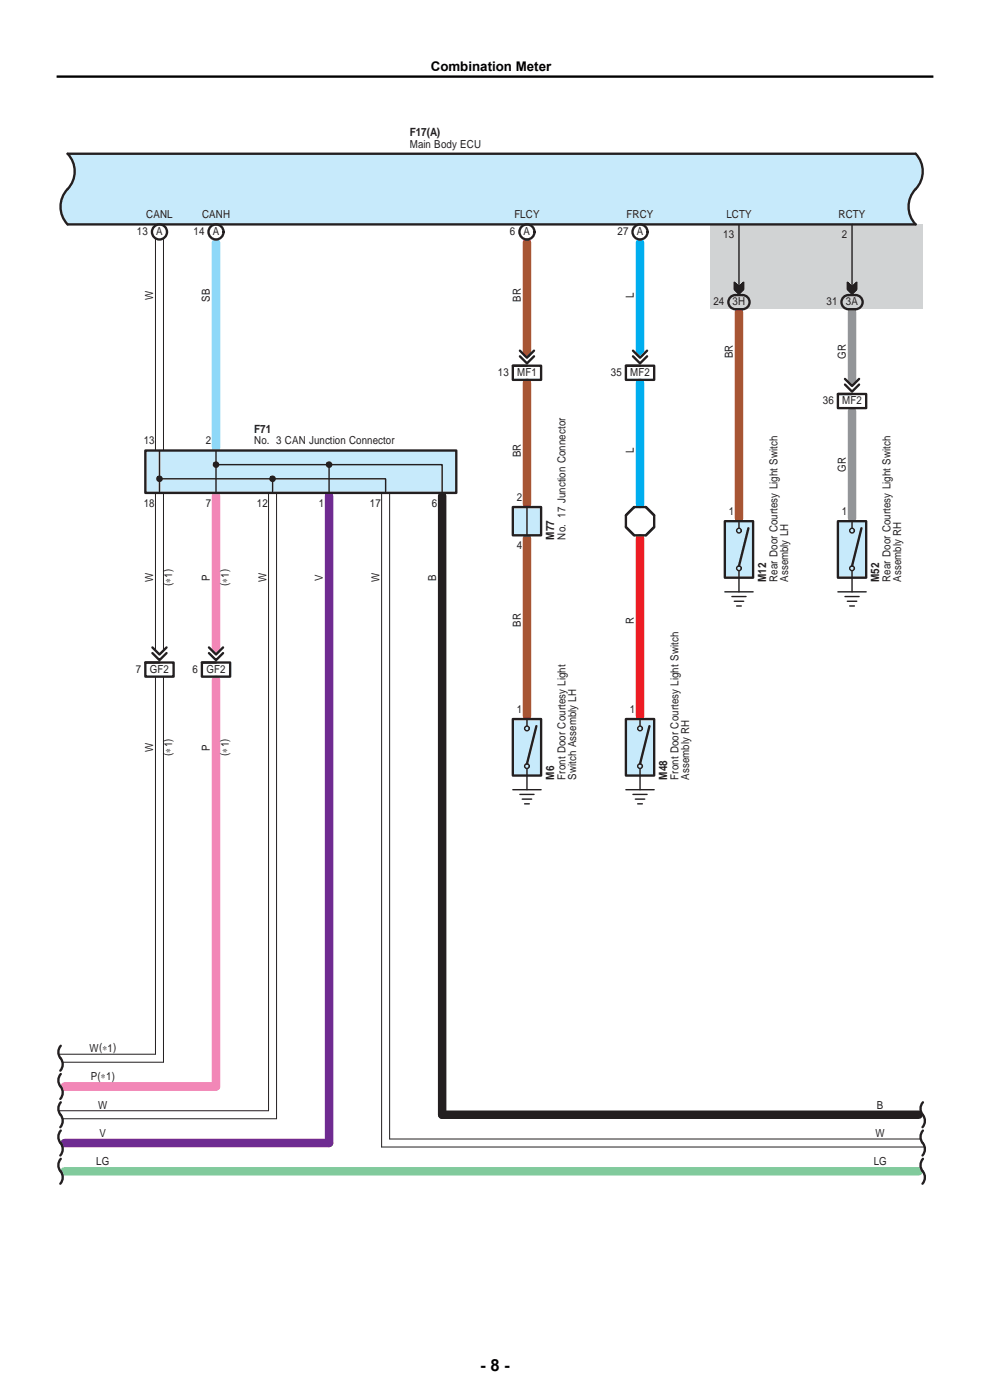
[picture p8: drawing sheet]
<svg xmlns="http://www.w3.org/2000/svg" width="210mm" height="297mm" viewBox="0 0 210 297" stroke-linecap="round" stroke-linejoin="round" font-family="sans-serif">
<g fill="none" stroke="#fff" stroke-width="1.8">
<path d="M33.8 49.5v47.4M45.8 49.5v47.4M111.8 49.5v29.4M135.8 49.5v29.4M111.8 79.3v29.6M135.8 79.3v29.6M156.8 64.3v47.6M180.7 64.3v20.6M180.7 85.3v26.6M33.8 103.3v38.5M45.8 103.3v38.5M57.8 103.3v131.9"/>
<path d="M69.8 103.3v137.9M81.8 103.3v137.9M93.8 103.3v131.9M111.8 112.3v41.5M135.8 112.3v41.5M33.8 142.2v81M45.8 142.2v87M12 236.5h44.5M12 224.5h20.5M12 230.5h32.5M95.1 236.5h101.9M12 242.5h56.5"/>
<path d="M12 248.5h185M83.1 242.5h113.9"/>
</g>
<path d="M33 50.8v44.8M34.7 50.8v44.8M33 104.6v33.4M34.7 104.6v33.4M57 104.6v131h-44.6M58.7 104.6v132.7h-45.4M80.9 104.6v138.7h115.2M82.6 104.6v137h112.7M33 143.5v80.1h-20.6M34.7 143.5v81.8h-21.4" fill="none" stroke="#231f20" stroke-width=".21"/>
<path d="M93.8 105.2v131.3h101.1" fill="none" stroke="#231f20" stroke-width="1.8"/>
<path d="M13.7 248.5h181.2" fill="none" stroke="#81ca9c" stroke-width="1.8"/>
<path d="M45.8 105.2v32.7M45.8 144.2v86.3h-32.1" fill="none" stroke="#f287b7" stroke-width="1.8"/>
<path d="M69.8 105.2v137.3h-56.1" fill="none" stroke="#6f2b91" stroke-width="1.8"/>
<path d="M111.8 51.5v23.4M156.8 66.2v43.7M111.8 81.2v25.7M111.8 114.2v37.7" fill="none" stroke="#a75534" stroke-width="1.8"/>
<path d="M180.7 66.2v14.7M180.7 87.2v22.7" fill="none" stroke="#939598" stroke-width="1.8"/>
<path d="M135.8 51.5v23.4M135.8 81.2v25.7" fill="none" stroke="#00aeef" stroke-width="1.8"/>
<path d="M135.8 114.2v37.7" fill="none" stroke="#ed1c24" stroke-width="1.8"/>
<path d="M45.8 51.5v43.4" fill="none" stroke="#8ed8f8" stroke-width="1.8"/>
<path d="M150.8 47.6h44.9v18h-44.9z" fill="#d1d3d4"/>
<g fill="#c7eafb">
<path d="M14.3 32.6h179.9a5.6 5.6 0 0 1-.5 8.2 5.4 5.4 0 0 0 .5 6.8h-179.9a5.6 5.6 0 0 1 .6-8.2 5.4 5.4 0 0 0-.6-6.8z"/>
<path d="M30.8 95.6h66v9h-66z"/>
<path d="M108.8 107.6h6v6h-6z"/>
<path d="M108.8 152.5h6v12h-6z"/>
<path d="M132.8 152.5h6v12h-6z"/>
<path d="M153.8 110.6h5.9v12h-5.9z"/>
<path d="M177.7 110.6h6v12h-6z"/>
</g>
<g fill="none" stroke="#231f20" stroke-width=".5">
<path d="M14.3 32.6h179.9a5.6 5.6 0 0 1-.5 8.2 5.4 5.4 0 0 0 .5 6.8h-179.9a5.6 5.6 0 0 1 .6-8.2 5.4 5.4 0 0 0-.6-6.8zM108.8 77.6h3M108.8 77.6h6v3h-6zM110.3 75.6l1.5 1.5 1.5-1.5M110.3 74.4l1.5 1.5 1.5-1.5M132.8 77.6h3M132.8 77.6h6v3h-6zM134.3 75.6l1.5 1.5 1.5-1.5M134.3 74.4l1.5 1.5 1.5-1.5M154.8 63.2l.3-.3a3.2 3.2 0 0 1 3.6 .3 1.5 1.5 0 0 1 .1 1.6 1.5 1.5 0 0 1-1.3 .8h-1.5a1.5 1.5 0 0 1-1.3-.8 1.5 1.5 0 0 1 .1-1.6zM178.8 63.2l.3-.3a3.2 3.2 0 0 1 3.6 .3 1.5 1.5 0 0 1 .1 1.6 1.5 1.5 0 0 1-1.3 .8h-1.5a1.5 1.5 0 0 1-1.4-.8 1.5 1.5 0 0 1 .2-1.6zM30.8 95.6h66v9h-66z"/>
<path d="M177.7 83.6h3M177.7 83.6h6v3h-6zM179.2 81.6l1.5 1.5 1.5-1.5M179.2 80.4l1.5 1.5 1.5-1.5M108.8 107.6h6v6h-6zM132.8 111.8l1.7 1.8M134.5 107.6l-1.7 1.7M137 107.6l1.8 1.7M138.8 111.8l-1.8 1.8M153.8 110.6h5.9v12h-5.9zM158.8 112.1l-2 8M177.7 110.6h6v12h-6z"/>
<path d="M182.7 112.1l-2 8M32.3 138.5l1.5 1.5 1.5-1.5M32.3 137.3l1.5 1.5 1.5-1.5M44.3 137.3l1.5 1.5 1.5-1.5M44.3 138.5l1.5 1.5 1.5-1.5M30.8 140.5h6v3h-6zM30.8 140.5h3M42.8 140.5h6v3h-6zM42.8 140.5h3M108.8 152.5h6v12h-6zM113.8 154l-2 8M132.8 152.5h6v12h-6z"/>
<path d="M137.8 154l-2 8M12.9 221.9a2.19 2.19 0 0 0 .2 3 2.01 2.01 0 0 1-.3 2.2M12.9 227.8a2.19 2.19 0 0 0 .2 3.1 2.01 2.01 0 0 1-.3 2.2M12.9 233.8a2.19 2.19 0 0 0 .2 3.1 2.01 2.01 0 0 1-.3 2.2M12.9 239.8a2.19 2.19 0 0 0 .2 3.1 2.01 2.01 0 0 1-.3 2.2M195.8 233.8a2.19 2.19 0 0 0 .2 3.1 2.01 2.01 0 0 1-.3 2.2M195.8 239.8a2.19 2.19 0 0 0 .2 3.1 2.01 2.01 0 0 1-.3 2.2M12.9 245.8a2.19 2.19 0 0 0 .2 3.1 2.01 2.01 0 0 1-.3 2.2M195.8 245.8a2.19 2.19 0 0 0 .2 3.1 2.01 2.01 0 0 1-.3 2.2"/>
<circle cx="33.8" cy="49.2" r="1.6"/>
<circle cx="45.8" cy="49.2" r="1.6"/>
<circle cx="111.8" cy="49.2" r="1.6"/>
<circle cx="135.8" cy="49.2" r="1.6"/>
<circle cx="135.8" cy="110.6" r="3.2"/>
</g>
<g fill="none" stroke="#231f20" stroke-width=".3">
<path d="M156.8 47.6v15M180.7 47.6v15M156.8 60.9l-1-1v1.5l1 1 1-1v-1.5l-1 1-.9-.9v1.4l.1 .1v-1.3l.1 1.4 .1 .1v-1.3l.2 1.5v-1.3l.1 .1 .1 1.4v-1.3l.1 .1 .1 1.4v-1.3l.1-.2v1.4l.2-1.6v1.4l.1-.1 .1-1.5v1.4l.1-.1 .1-1.5v1.4l.1-.1 .1-1.5v1.4M180.7 60.9l-1-1v1.5l1 1 1-1v-1.5l-1 1-.9-.9v1.4l.1 .1v-1.3l.1 1.4 .1 .1v-1.3l.2 1.5v-1.3l.1 .1 .1 1.4v-1.3l.1 .1 .1 1.4v-1.3l.1-.2v1.4l.1-1.5 .1-.1v1.4l.2-1.6v1.4l.1-.1 .1-1.5v1.4l.1-.1 .1-1.5v1.4M33.8 95.6v9M45.4 98.2a.55 .55 0 0 0 .3 .9 .55 .55 0 0 0 .7-.6 .55 .55 0 0 0-.9-.4l-.1 .1 .4 .7 .3-.2-.2-.4h-.2l.1 .3h48v6M45.8 95.6v9M69.4 98.2a.55 .55 0 0 0 .2 .9 .55 .55 0 0 0 .8-.6 .55 .55 0 0 0-.9-.4l-.1 .1 .2 .6h.4l.1-.3-.4-.2 .1 .3v6M33.4 101.2a.55 .55 0 0 0 .3 .9 .55 .55 0 0 0 .7-.6 .55 .55 0 0 0-.8-.4l-.2 .1 .4 .7 .3-.2-.2-.4h-.2l.1 .3h48v3M57.4 101.2a.55 .55 0 0 0 .3 .9 .55 .55 0 0 0 .7-.6 .55 .55 0 0 0-.9-.4l-.1 .1 .2 .6h.4l.1-.3-.4-.2 .1 .3v3M111.8 107.6v6M156.8 110.6v1.5"/>
<path d="M180.7 110.6v1.5M153.8 125.6h5.9M155.3 126.6h3M155.8 127.6h2M156.3 128.6h1M156.8 121.1v4.5M177.7 125.6h6M179.2 126.6h3M179.7 127.6h2M180.2 128.6h1M180.7 121.1v4.5M111.8 152.5v1.5"/>
<path d="M135.8 152.5v1.5M108.8 167.5h6M110.3 168.5h3M110.8 169.5h2M111.3 170.5h1M111.8 163v4.5M132.8 167.5h6M134.3 168.5h3M134.8 169.5h2M135.3 170.5h1M135.8 163v4.5"/>
<circle cx="156.8" cy="112.6" r=".5"/>
<circle cx="180.7" cy="112.6" r=".5"/>
<circle cx="156.8" cy="120.6" r=".5"/>
<circle cx="180.7" cy="120.6" r=".5"/>
<circle cx="111.8" cy="154.5" r=".5"/>
<circle cx="135.8" cy="154.5" r=".5"/>
<circle cx="111.8" cy="162.5" r=".5"/>
<circle cx="135.8" cy="162.5" r=".5"/>
</g>
<path d="M12 16.3h186" fill="none" stroke="#000" stroke-width=".5"/>
<text font-size="3.5" x="101.9" y="290.9">- 8 -</text>
<text font-size="2.8" x="91.4" y="15.1">Combination Meter</text>
<g font-size="2.4" fill="#231f20">
<text x="86.9" y="28.9">F17(A)</text>
<text x="53.9" y="91.9">F71</text>
<text x="117.6" y="114.5" transform="rotate(-90 117.6 114.5)">M77</text>
<text x="162.5" y="123.4" transform="rotate(-90 162.5 123.4)">M12</text>
<text x="186.5" y="123.4" transform="rotate(-90 186.5 123.4)">M52</text>
<text x="117.6" y="165.4" transform="rotate(-90 117.6 165.4)">M6</text>
<text x="141.5" y="165.4" transform="rotate(-90 141.5 165.4)">M48</text>
</g>
<g font-size="2.3" fill="#231f20">
<text x="86.9" y="31.3">Main Body ECU</text>
<text x="31" y="46.3">CANL</text>
<text x="42.9" y="46.3">CANH</text>
<text x="109.1" y="46.3">FLCY</text>
<text x="132.9" y="46.3">FRCY</text>
<text x="154.1" y="46.3">LCTY</text>
<text x="177.9" y="46.3">RCTY</text>
<text x="29" y="49.9">13</text>
<text x="33.1" y="49.9">A</text>
<text x="41" y="49.9">14</text>
<text x="45.1" y="49.9">A</text>
<text x="108.2" y="49.9">6</text>
<text x="111.1" y="49.9">A</text>
<text x="131" y="49.9">27</text>
<text x="135.1" y="49.9">A</text>
<text x="153.4" y="50.5">13</text>
<text x="178.6" y="50.5">2</text>
<text x="32.5" y="63.6" transform="rotate(-90 32.5 63.6)">W</text>
<text x="44.5" y="64" transform="rotate(-90 44.5 64)">SB</text>
<text x="110.5" y="64.1" transform="rotate(-90 110.5 64.1)">BR</text>
<text x="134.5" y="63.2" transform="rotate(-90 134.5 63.2)">L</text>
<text x="151.3" y="64.8">24</text>
<text x="155.4" y="64.8">3H</text>
<text x="175.3" y="64.8">31</text>
<text x="179.4" y="64.8">3A</text>
<text x="155.4" y="76" transform="rotate(-90 155.4 76)">BR</text>
<text x="179.4" y="76.2" transform="rotate(-90 179.4 76.2)">GR</text>
<text x="105.6" y="79.8">13</text>
<text x="109.7" y="79.8">MF1</text>
<text x="129.6" y="79.8">35</text>
<text x="133.7" y="79.8">MF2</text>
<text x="174.6" y="85.8">36</text>
<text x="178.6" y="85.8">MF2</text>
<text x="30.5" y="94.3">13</text>
<text x="43.6" y="94.3">2</text>
<text x="53.9" y="94.3">No. 3 CAN Junction Connector</text>
<text x="110.5" y="97" transform="rotate(-90 110.5 97)">BR</text>
<text x="134.5" y="96.2" transform="rotate(-90 134.5 96.2)">L</text>
<text x="179.4" y="100.1" transform="rotate(-90 179.4 100.1)">GR</text>
<text x="30.5" y="107.5">18</text>
<text x="43.6" y="107.5">7</text>
<text x="54.5" y="107.5">12</text>
<text x="67.6" y="107.5">1</text>
<text x="78.4" y="107.5">17</text>
<text x="91.6" y="107.5">6</text>
<text x="109.6" y="106.3">2</text>
<text x="154.6" y="109.3">1</text>
<text x="178.6" y="109.3">1</text>
<text x="109.6" y="116.5">4</text>
<text x="120" y="114.5" transform="rotate(-90 120 114.5)">No. 17 Junction Connector</text>
<text x="32.5" y="123.6" transform="rotate(-90 32.5 123.6)">W</text>
<text x="36.4" y="124.4" transform="rotate(-90 36.4 124.4)">(∗1)</text>
<text x="44.5" y="123.3" transform="rotate(-90 44.5 123.3)">P</text>
<text x="48.4" y="124.4" transform="rotate(-90 48.4 124.4)">(∗1)</text>
<text x="56.5" y="123.6" transform="rotate(-90 56.5 123.6)">W</text>
<text x="68.5" y="123.3" transform="rotate(-90 68.5 123.3)">V</text>
<text x="80.5" y="123.6" transform="rotate(-90 80.5 123.6)">W</text>
<text x="92.5" y="123.3" transform="rotate(-90 92.5 123.3)">B</text>
<text x="164.9" y="123.4" transform="rotate(-90 164.9 123.4)">Rear Door Courtesy Light Switch</text>
<text x="167.2" y="123.4" transform="rotate(-90 167.2 123.4)">Assembly LH</text>
<text x="188.9" y="123.4" transform="rotate(-90 188.9 123.4)">Rear Door Courtesy Light Switch</text>
<text x="191.1" y="123.4" transform="rotate(-90 191.1 123.4)">Assembly RH</text>
<text x="110.5" y="133" transform="rotate(-90 110.5 133)">BR</text>
<text x="134.5" y="132.3" transform="rotate(-90 134.5 132.3)">R</text>
<text x="28.8" y="142.7">7</text>
<text x="31.8" y="142.7">GF2</text>
<text x="40.8" y="142.7">6</text>
<text x="43.8" y="142.7">GF2</text>
<text x="109.6" y="151.2">1</text>
<text x="133.6" y="151.2">1</text>
<text x="32.5" y="159.5" transform="rotate(-90 32.5 159.5)">W</text>
<text x="36.4" y="160.4" transform="rotate(-90 36.4 160.4)">(∗1)</text>
<text x="44.5" y="159.2" transform="rotate(-90 44.5 159.2)">P</text>
<text x="48.4" y="160.4" transform="rotate(-90 48.4 160.4)">(∗1)</text>
<text x="120" y="165.4" transform="rotate(-90 120 165.4)">Front Door Courtesy Light</text>
<text x="122.2" y="165.4" transform="rotate(-90 122.2 165.4)">Switch Assembly LH</text>
<text x="144" y="165.4" transform="rotate(-90 144 165.4)">Front Door Courtesy Light Switch</text>
<text x="146.2" y="165.4" transform="rotate(-90 146.2 165.4)">Assembly RH</text>
<text x="19" y="223.2">W(∗1)</text>
<text x="19.3" y="229.2">P(∗1)</text>
<text x="20.8" y="235.2">W</text>
<text x="186" y="235.2">B</text>
<text x="21.1" y="241.2">V</text>
<text x="185.7" y="241.2">W</text>
<text x="20.4" y="247.2">LG</text>
<text x="185.3" y="247.2">LG</text>
</g>
</svg>
